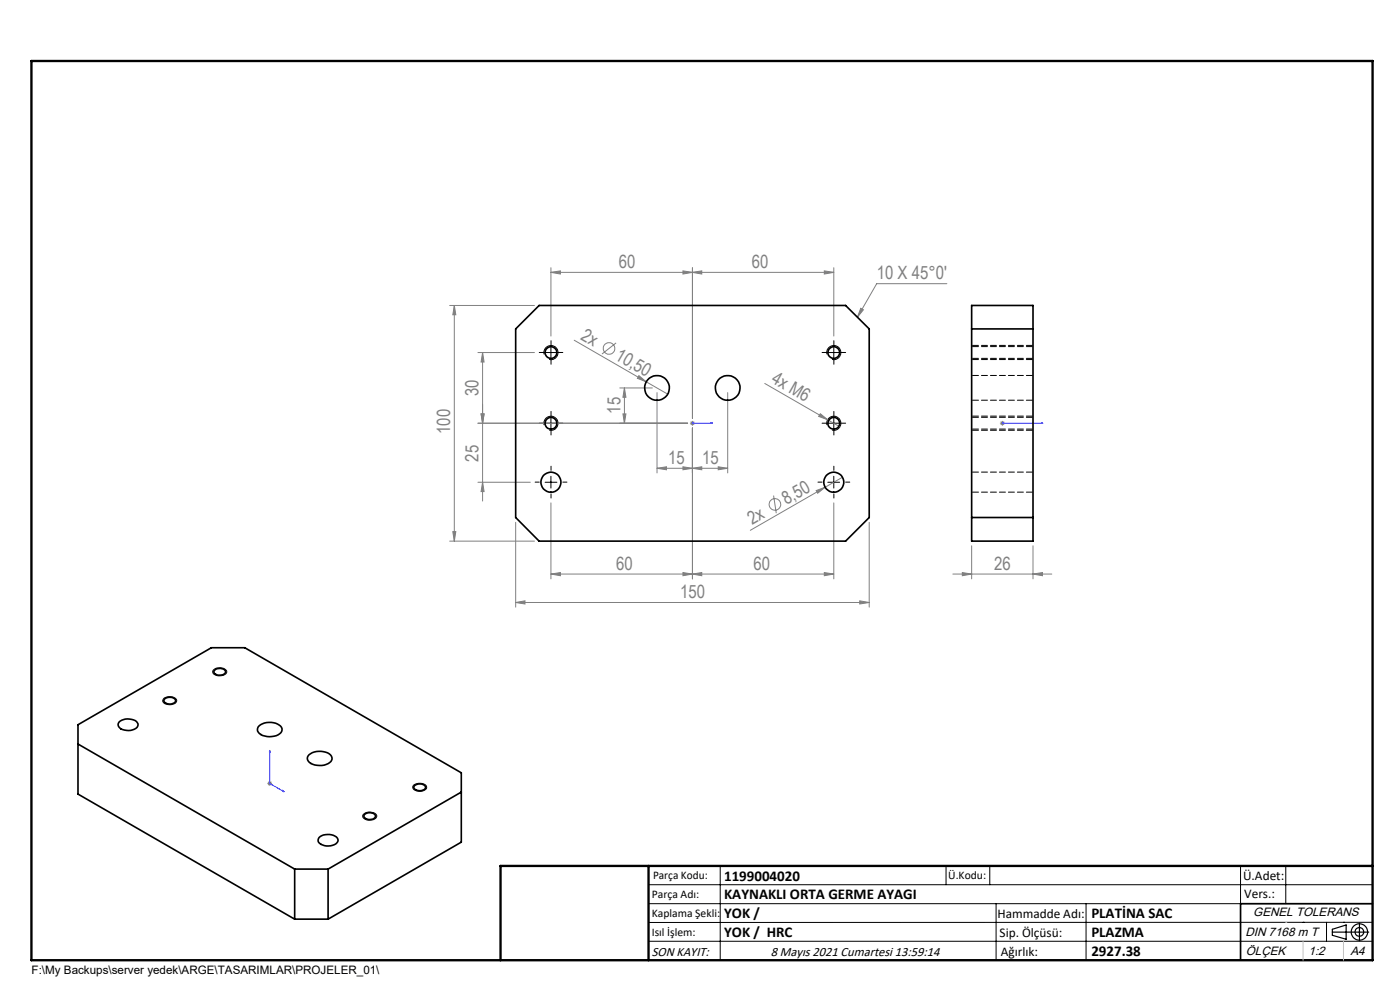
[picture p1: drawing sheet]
<svg xmlns="http://www.w3.org/2000/svg" width="297mm" height="210mm" viewBox="0 0 297 210" stroke-linecap="round" stroke-linejoin="round" font-family="sans-serif">
<g fill="none" stroke="#808080" stroke-width=".21">
<path d="M116.9 57.8l2-.3v.6zM116.9 56.8v14.5M116.9 57.8h60M144.9 57.5l2 .3-2 .3zM146.9 57.8l2-.3v.6zM146.9 56.8v32M174.9 57.5l2 .3-2 .3zM176.9 56.8v14.5M95.4 64.8h18M96.4 64.8v50M96.4 64.8l.3 2h-.6zM101.4 74.8h12"/>
<path d="M102.4 74.8v31.5M102.4 74.8l.3 2h-.6zM121.8 72.2l15.3 8.8M130.7 72.7l-3 2.4M135.5 79.7l1.6 1.3-1.9-.8zM182.6 65.4l.6 .3-1.3 1.6zM200.9 60.2h-14.9l-4.1 7.1M101.4 89.8h44.5M102.1 87.8h.6l-.3 2zM131.5 82.3h6.9M132.2 87.8h.6l-.3 2zM132.5 82.3v7.5"/>
<path d="M132.5 82.3l.3 2h-.6zM137.1 81l4.5 2.6M139.4 99.3l2-.3v.7zM139.4 99.3h15M139.4 83.3v17M144.9 99l2 .3-2 .4zM146.4 89.8h1M146.5 89.4l.7 .7M146.9 99.3l2-.3v.7zM146.9 90.8v32M146.9 89.3v1M147.2 89.4l-.7 .7"/>
<path d="M152.4 99l2 .3-2 .4zM154.4 83.3v17M162.2 81.3l13.4 7.7M174 87.8l1.6 1.2-1.9-.7zM175.6 89l2.6 1.5M212.1 89.8h1M212.3 89.4l.7 .7M212.7 89.3v1M213 89.4l-.7 .7M95.4 114.8h18M96.1 112.8h.6l-.3 2zM101.4 102.3h11.1"/>
<path d="M102.4 102.3l.3 2h-.6zM109.4 110.8v18M116.9 106.7v16.1M164.1 105.1l.6 3.8M173.1 104.1l1.9-.7-1.5 1.2zM176.9 106.7v16.1M178.7 101.2l-19.5 11.3M184.4 110.8v18M206.1 115.8v7M219.1 115.8v7M109.4 127.8l2-.3v.6zM109.4 127.8h75"/>
<path d="M116.9 121.8l2-.3v.6zM116.9 121.8h60M144.9 121.5l2 .3-2 .3zM146.9 121.8l2-.3v.6zM174.9 121.5l2 .3-2 .3zM182.4 127.5l2 .3-2 .3zM202.1 121.8h21M204.2 121.5l1.9 .3-1.9 .3zM219.1 121.8l2.1-.3v.6zM56.7 166.2h1M56.9 165.8l.7 .7M57.2 165.7v1"/>
<path d="M57.6 165.8l-.7 .7"/>
<circle cx="129.2" cy="73.9" r="1.23"/>
<circle cx="164.4" cy="107" r="1.23"/>
</g>
<g fill="none" stroke="#000" stroke-width=".21">
<path d="M115.4 75.2a1.5 1.5 0 0 1 1.3-1.9 1.5 1.5 0 0 1 1.7 1.6 1.5 1.5 0 0 1-1.9 1.3M115.6 74.8h2.5M116.9 73.5v2.6M175.4 75.2a1.5 1.5 0 0 1 1.4-1.9 1.5 1.5 0 0 1 1.6 1.6 1.5 1.5 0 0 1-1.9 1.3M175.6 74.8h2.5M176.9 73.5v2.6M115.4 90.2a1.49 1.49 0 0 1 1.3-1.9 1.49 1.49 0 0 1 1.6 1.6 1.49 1.49 0 0 1-1.8 1.3M115.6 89.8h2.5M116.9 88.5v2.5M175.4 90.2a1.49 1.49 0 0 1 1.3-1.9 1.49 1.49 0 0 1 1.7 1.6 1.49 1.49 0 0 1-1.9 1.3M175.6 89.8h2.5M176.9 88.5v2.5"/>
<path d="M115.6 102.3h2.5M116.9 101v2.5M175.6 102.3h2.5M176.9 101v2.5M34.8 148.1a1.79 1.79 0 0 1 2.7 .6 1.79 1.79 0 0 1-3 0zM45.2 142.2a2 2 0 0 1 2.9 .1 1.32 1.32 0 0 1-1.8 1.1l-.4-.1a.77 .77 0 0 1-.7-1.1zM77 172.8a2 2 0 0 1 2.9 .1 1.32 1.32 0 0 1-1.8 1.1l-.7-.2a.66 .66 0 0 1-.4-1zM87.7 166.6a1.99 1.99 0 0 1 2.8 .2 .95 .95 0 0 1-1 1 1.42 1.42 0 0 1-1.9-.9zM137.6 187.7h153.6M137.6 191.7h153.6M137.6 199.7h153.6M152.8 183.7v20"/>
<path d="M200.7 183.7v4M210 183.7v4M211.3 191.7v12M230.4 191.7v12M263.2 183.7v20M272.8 183.7v8M276.4 195.6h.1M281.4 195.6v4.1M285 195.6h.1M291.2 195.6l-153.6 .1"/>
</g>
<g fill="none" stroke="#000" stroke-width=".25">
<path d="M282.6 197.7h7.8M282.6 197.1l3-.9v3l-3-.8zM288.4 195.8v3.8M106.2 203.7h185"/>
<circle cx="288.4" cy="197.7" r="1.74"/>
<circle cx="288.4" cy="197.7" r=".93"/>
</g>
<path d="M146.8 89.8h.2zM146.9 89.8h.1M146.9 89.8h4.3M151.2 89.8h-.5h.5M212.5 89.8h.3zM212.7 89.8h.1M212.7 89.8h8.5M221.2 89.8h-.4h.4M57.2 159.2v7l3.1 1.7M57.2 159.2l.1 .4-.1-.1zM59.9 167.7l.4 .2-.4-.1z" fill="none" stroke="#00f" stroke-width=".21"/>
<g fill="none" stroke="#000" stroke-width=".21" stroke-dasharray="15.2 1.3 1.3 1.3">
<path d="M115.6 74.8h-1.2M116.9 73.5v-1.2M116.9 76v1.3M118.1 74.8h1.3M175.6 74.8h-1.2M176.9 73.5v-1.2M176.9 76v1.3M178.1 74.8h1.3M115.6 89.8h-1.2M116.9 99.8v-.9M116.9 88.5v-1.2M116.9 91v1.3"/>
<path d="M118.1 89.8h1.3M175.6 89.8h-1.2M176.9 99.8v-.9M176.9 88.5v-1.2M176.9 91v1.3M178.1 89.8h1.3M114.4 102.3h-.9M116.9 104.8v.8M119.4 102.3h.9M174.4 102.3h-.9M176.9 104.8v.8M179.4 102.3h.9"/>
</g>
<path d="M206.2 76.3h13M219.2 73.3h-13M206.2 91.3h13M219.2 88.3h-13" fill="none" stroke="#000" stroke-width=".21" stroke-dasharray="1.3 .6" stroke-dashoffset="-.1"/>
<path d="M291.2 191.7h-28v12" fill="none" stroke="#000" stroke-width=".35"/>
<path d="M6.7 12.9h284.5v190.8h-284.5zM137.6 183.7v20M291.2 183.7h-185v20" fill="none" stroke="#000" stroke-width=".5"/>
<path d="M276.4 199.7v4M285 199.7v4" fill="none" stroke="#c0c0c0" stroke-width=".21"/>
<path d="M272.8 195.6h.1" fill="none" stroke="#c0c0c0" stroke-width=".25"/>
<g fill="#00f">
<path d="M150.7 89.8h.5zM146.8 89.8h.2z"/>
<path d="M59.9 167.7l.4 .2-.4-.1zM57.2 159.2l.1 .4-.1-.1z"/>
<path d="M212.5 89.8h.3zM220.8 89.8h.4z"/>
</g>
<g fill="#808080">
<path d="M135.5 79.7l1.6 1.3-1.9-.8z"/>
<path d="M174 87.8l1.6 1.2-1.9-.7z"/>
<path d="M173.1 104.1l1.9-.7-1.5 1.2z"/>
<path d="M144.9 57.5l2 .3-2 .3zM116.9 57.8l2-.3v.6zM144.9 121.5l2 .3-2 .3zM116.9 121.8l2-.3v.6zM174.9 121.5l2 .3-2 .3zM146.9 121.8l2-.3v.6zM152.4 99l2 .3-2 .4zM146.9 99.3l2-.3v.7zM219.1 121.8l2.1-.3v.6zM204.2 121.5l1.9 .3-1.9 .3z"/>
<path d="M146.9 57.8l2-.3v.6zM174.9 57.5l2 .3-2 .3zM109.4 127.8l2-.3v.6zM182.4 127.5l2 .3-2 .3zM182.6 65.4l.6 .3-1.3 1.6zM139.4 99.3l2-.3v.7zM144.9 99l2 .3-2 .4z"/>
<path d="M102.1 87.8h.6l-.3 2zM102.4 74.8l.3 2h-.6z"/>
<path d="M102.1 87.8h.6l-.3 2zM102.4 102.3l.3 2h-.6zM96.4 64.8l.3 2h-.6zM96.1 112.8h.6l-.3 2zM132.5 82.3l.3 2h-.6zM132.2 87.8h.6l-.3 2z"/>
</g>
<g fill="none" stroke="#000" stroke-width=".35">
<path d="M109.4 69.8l5-5h65l5 5v40l-5 5h-65l-5-5zM206.1 64.8h13v50h-13zM206.1 69.8h13M206.1 109.8h13M16.5 157.8l46 26.6M25.3 153.2a2.92 2.92 0 0 1 3.8 .1 1.06 1.06 0 0 1-1 1.5 2.86 2.86 0 0 1-2.9-.6 .78 .78 0 0 1 .1-1zM35 148.2a1.65 1.65 0 0 1 2.3 .3 1.39 1.39 0 0 1-2.2 .6 .53 .53 0 0 1-.1-.9zM45.6 142.1a1.57 1.57 0 0 1 2.3 .3 1.38 1.38 0 0 1-2.2 .6 .5 .5 0 0 1-.1-.9zM55 154a3.6 3.6 0 0 1 4.7 .3 1.48 1.48 0 0 1-1.6 1.9 3.3 3.3 0 0 1-3.5-1.1v-.6zM65.6 160.1a3.6 3.6 0 0 1 4.7 .3 1.28 1.28 0 0 1-1.1 1.8 3.3 3.3 0 0 1-3.9-1 .97 .97 0 0 1 .3-1.1zM67.7 177.7a3 3 0 0 1 3.9 .1 1.06 1.06 0 0 1-1 1.5 2.61 2.61 0 0 1-3.1-.9zM77.2 172.9a1.55 1.55 0 0 1 2.5 .2 1.42 1.42 0 0 1-2.5 .2z"/>
<path d="M88 166.6a1.64 1.64 0 0 1 2.3 .3 1.39 1.39 0 0 1-2.1 .6 .53 .53 0 0 1-.2-.9zM97.9 168l-28.3 16.4M62.5 195l-46-26.6v-14.7l28.3-16.3h7.1l46 26.5v14.7l-28.3 16.4M62.5 184.4h7.1M62.5 195h7.1M62.5 184.4v10.6M69.6 184.4v10.6"/>
<circle cx="116.9" cy="74.8" r="1.26"/>
<circle cx="176.9" cy="74.8" r="1.25"/>
<circle cx="116.9" cy="89.8" r="1.26"/>
<circle cx="139.4" cy="82.3" r="2.62"/>
<circle cx="154.4" cy="82.3" r="2.62"/>
<circle cx="176.9" cy="89.8" r="1.25"/>
<circle cx="116.9" cy="102.3" r="2.12"/>
<circle cx="176.9" cy="102.3" r="2.12"/>
</g>
<path d="M206.2 76h13M219.2 73.5h-13M219.2 79.6h-13M206.2 91h13M206.2 84.9h13M219.2 88.5h-13M206.2 104.4h13M219.2 100.1h-13" fill="none" stroke="#000" stroke-width=".21" stroke-dasharray="1.3 .6" stroke-dashoffset="-.1"/>
<g font-size="3.9" fill="#808080">
<text x="131.3" y="56.9">60</text>
<text x="159.5" y="56.9">60</text>
<text x="186" y="59.3">10 X 45°0'</text>
<text x="123" y="71.9" transform="rotate(30 123 71.9)">2x</text>
<text x="130.3" y="76.1" transform="rotate(30 130.3 76.1)">10,50</text>
<text x="163.4" y="81" transform="rotate(30 163.4 81)">4x M6</text>
<text x="101.5" y="84" transform="rotate(-90 101.5 84)">30</text>
<text x="131.6" y="87.8" transform="rotate(-90 131.6 87.8)">15</text>
<text x="95.5" y="92" transform="rotate(-90 95.5 92)">100</text>
<text x="101.5" y="97.9" transform="rotate(-90 101.5 97.9)">25</text>
<text x="141.7" y="98.4">15</text>
<text x="149" y="98.4">15</text>
<text x="166.8" y="107.1" transform="rotate(-30 166.8 107.1)">8,50</text>
<text x="159.5" y="111.3" transform="rotate(-30 159.5 111.3)">2x</text>
<text x="130.7" y="120.9">60</text>
<text x="159.8" y="120.9">60</text>
<text x="210.9" y="120.9">26</text>
<text x="144.3" y="126.9">150</text>
</g>
<g font-size="3.2">
<text x="153.6" y="190.8">KAYNAKLI ORTA GERME AYAGI</text>
<text x="153.6" y="186.8">1199004020</text>
<text x="153.6" y="194.8">YOK /</text>
<text x="231.5" y="194.8">PLATİNA SAC</text>
<text x="153.6" y="198.8">YOK / HRC</text>
<text x="231.5" y="198.7">PLAZMA</text>
<text x="231.5" y="202.8">2927.38</text>
</g>
<g font-size="2.8">
<text x="263.7" y="186.7">Ü.Adet:</text>
<text x="263.9" y="190.5">Vers.:</text>
<text x="211.6" y="194.8">Hammadde Adı:</text>
<text x="138.3" y="202.8">SON KAYIT:</text>
<text x="163.5" y="202.8">8 Mayıs 2021 Cumartesi 13:59:14</text>
<text x="212.1" y="198.7">Sip. Ölçüsü:</text>
<text x="212.3" y="202.7">Ağırlık:</text>
</g>
<g font-size="2.6">
<text x="265.9" y="194.4">GENEL TOLERANS</text>
<text x="264.2" y="198.5">DIN 7168 m T</text>
<text x="264.3" y="202.6">ÖLÇEK</text>
<text x="277.6" y="202.6">1:2</text>
<text x="286.5" y="202.6">A4</text>
</g>
<g font-size="2.5">
<text x="138.3" y="190.5">Parça Adı:</text>
<text x="138.5" y="186.5">Parça Kodu:</text>
<text x="201.2" y="186.5">Ü.Kodu:</text>
<text x="138.3" y="194.5">Kaplama Şekli:</text>
<text x="138.3" y="198.6">Isıl İşlem:</text>
<text x="6.7" y="206.7">F:\My Backups\server yedek\ARGE\TASARIMLAR\PROJELER_01\</text>
</g>
</svg>
